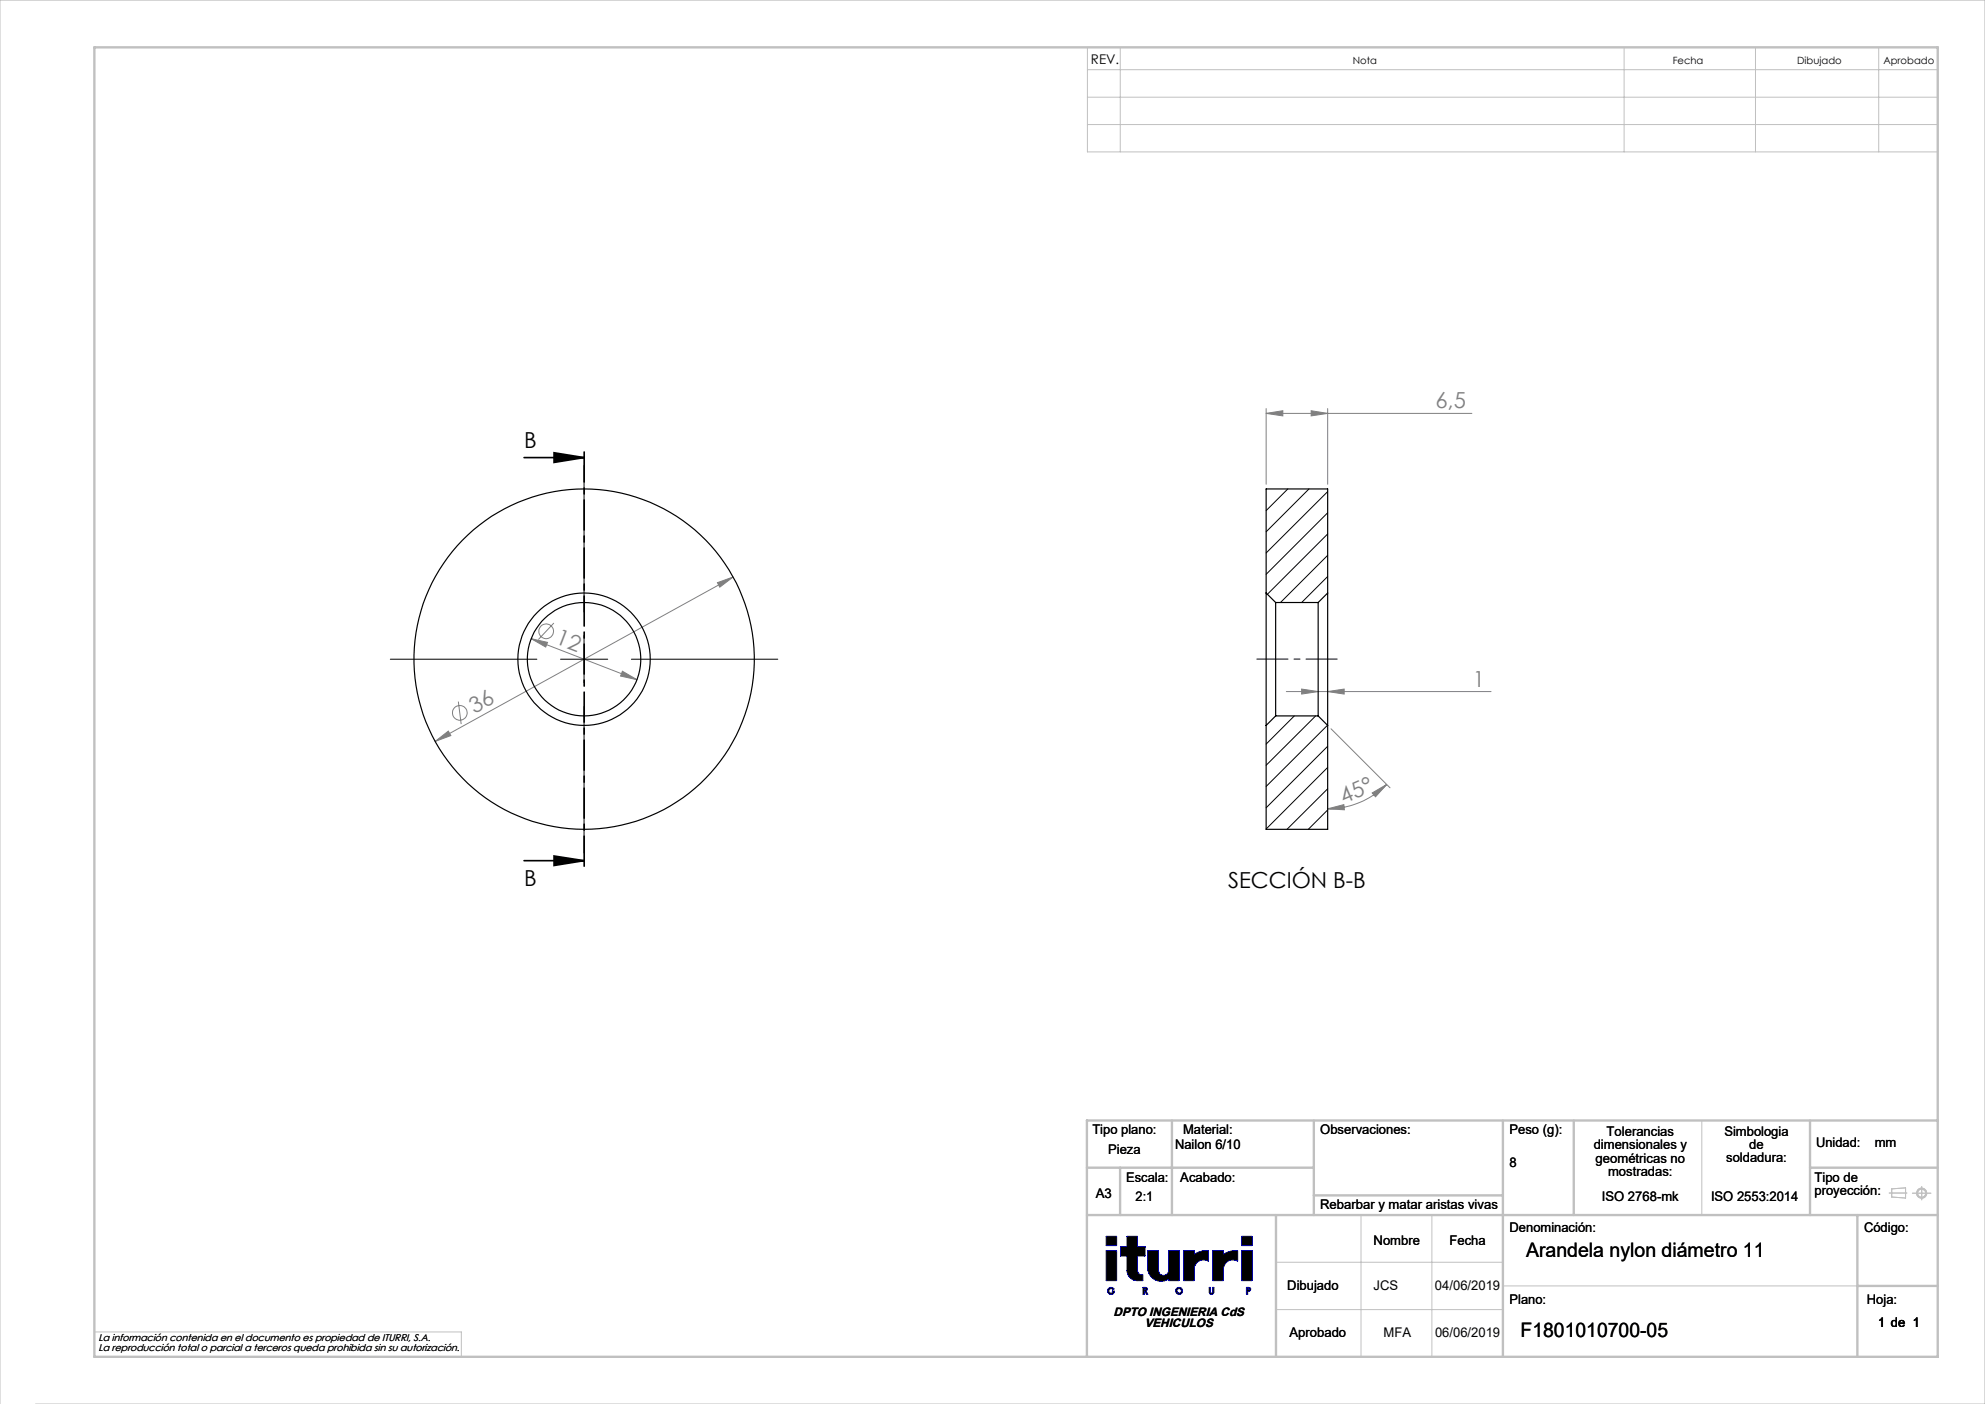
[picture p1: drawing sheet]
<svg xmlns="http://www.w3.org/2000/svg" width="420mm" height="297mm" viewBox="0 0 420 297" stroke-linecap="round" stroke-linejoin="round" font-family="sans-serif">
<g fill="none" stroke="#00f" stroke-width=".21">
<path d="M234.1 264.6h2.2v6.3h-2.2zM234.1 261.5h2.2v2h-2.2zM234.5 272.7a.74 .74 0 0 1 1.2 0h-.3a.5 .5 0 0 0-.7 .1 .5 .5 0 0 0 .1 .7 .5 .5 0 0 0 .7-.1h-.1v-.3h.4a.72 .72 0 0 1-1 .7 .72 .72 0 0 1-.3-1.1zM240.7 268.7v.1a.89 .89 0 0 0 1.1 .9v1.2h-1.1a2.17 2.17 0 0 1-2.2-2.2v-3h-1.4v-2h1.4v-2.2h2.2v2.2h1.6v2h-1.6v3.2M241.9 272.3l.7 .1a.34 .34 0 0 1 .1 .4 .34 .34 0 0 1-.3 .2l.5 .8h-.3l-.4-.8-.1 .8h-.2zM242.1 272.6h.3l.1 .1-.4 .1zM242.9 264.6h2.2v4.1a1.11 1.11 0 0 0 1.1 1.1 1.11 1.11 0 0 0 1.1-1.1v-4.1h2.2v6.3h-2.2v-.4a2.87 2.87 0 0 1-4.4-1.8zM250.4 264.6h2.3v.8a4.4 4.4 0 0 1 3-.8v2.2a2.02 2.02 0 0 0-3 1.6v2.5h-2.3zM255.9 272.3h.2v1.1a.25 .25 0 0 0 .3 .2 .25 .25 0 0 0 .2-.3v-1h.2v1.2a.48 .48 0 0 1-.5 .3 .48 .48 0 0 1-.4-.5zM256.6 264.6h2.2v.8a4.4 4.4 0 0 1 3.1-.8v2.2a2.02 2.02 0 0 0-3.1 1.6v2.5h-2.2zM262.7 264.6h2.2v6.3h-2.2zM262.7 261.5h2.2v2h-2.2z"/>
<path d="M263.7 272.3l.6 .1a.38 .38 0 0 1 .3 .4 .38 .38 0 0 1-.3 .3h-.3v.7h-.3zM264 272.6l.4 .1-.4 .2z"/>
<circle cx="249.5" cy="273.1" r=".49"/>
<circle cx="249.5" cy="273.1" r=".73"/>
</g>
<g fill="none" stroke="#c0c0c0" stroke-width=".21">
<path d="M230.1 10h179.9v22.1h-179.9zM230.1 14.7h179.9M237 10v22.1M343.6 10v22.1M371.4 10v22.1M397.5 10v22.1M230.1 20.6h179.9M230.1 26.3h179.9M360.1 237v20M288 257v30M303 257v30M399.7 252.4h3.8"/>
<path d="M400.3 251.5l2.9-.2v2.1l-2.9-.2zM404.6 252.4h4M406.6 251v2.8M270 267h48M270 277h48M318 272h75M0 297v-297h420v297h-412.5M20 281.8h77.6v5.2"/>
<circle cx="406.6" cy="252.4" r=".86"/>
<circle cx="406.6" cy="252.4" r="1.07"/>
</g>
<g fill="none" stroke="#c0c0c0" stroke-width=".5">
<path d="M20 10h390v277h-390zM248 237v20M278 237v20M318 237v50M333 237v20M383 237v20M410 237h-180v50M230 257h180M230 247h48M237 247v10M270 257v30M278 252.9h40"/>
<path d="M383 247h27M393 257v30M393 272h17"/>
</g>
<g fill="#000">
<path d="M234.1 261.5v2h2.2v-2zM234.1 264.6v6.3h2.2v-6.3zM238.5 261.5v2.2h-1.4v2h1.4v3.3l.5 1.1 1 .7 1.8 .1v-1.2l-.7-.1-.4-.5v-3.4h1.6v-2h-1.6v-2.2zM250.4 264.6v6.3h2.3v-2.7l.1-.5 .5-.7 .8-.4 1-.1 .6 .3v-2.2l-1.4 .1-.7 .2-.9 .5v-.8zM256.6 264.6v6.3h2.2v-2.7l.2-.5 .5-.7 .8-.4 .7-.1 .9 .3v-2.2l-1.5 .1-1.6 .7v-.8zM262.7 261.5v2h2.2v-2zM262.7 264.6v6.3h2.2v-6.3zM234.6 272.6l-.2 .4 .1 .5 .4 .3 .6-.1 .3-.6h-.4v.3h.1l-.5 .2-.3-.2-.1-.4 .3-.4 .8 .1-.5-.4zM241.9 272.3v1.5h.2v-.8l.5 .8h.3l-.5-.8 .3-.1v-.4l-.2-.2zM242.1 272.6h.4v.2h-.4zM248.8 273.1a.74 .74 0 0 0 1.4 0 .74 .74 0 0 0-1.4 0zM249 273.1a.5 .5 0 0 1 1 0 .5 .5 0 0 1-1 0zM255.9 272.3v1.2l.1 .2 .5 .1 .3-.4v-1.1h-.2v1.1l-.2 .2-.3-.2v-1.1zM263.7 272.3v1.5h.3v-.7l.5-.1 .1-.4-.3-.3zM264 272.6h.3l.1 .2-.4 .1zM242.9 264.6v4.2a2.82 2.82 0 0 0 4.4 1.7v.4h2.2v-6.3h-2.2v4.2l-.3 .7-.6 .3-.9-.2-.4-.6v-4.4z" fill-rule="evenodd"/>
<path d="M234.1 261.5v2h2.2v-2zM234.1 264.6v6.3h2.2v-6.3zM238.5 261.5v2.2h-1.4v2h1.4v3.3l.5 1.1 1 .7 1.8 .1v-1.2l-.7-.1-.4-.5v-3.4h1.6v-2h-1.6v-2.2zM250.4 264.6v6.3h2.3v-2.7l.1-.5 .5-.7 .8-.4 1-.1 .6 .3v-2.2l-1.4 .1-.7 .2-.9 .5v-.8zM256.6 264.6v6.3h2.2v-2.7l.2-.5 .5-.7 .8-.4 .7-.1 .9 .3v-2.2l-1.5 .1-1.6 .7v-.8zM262.7 261.5v2h2.2v-2zM262.7 264.6v6.3h2.2v-6.3zM234.6 272.6l-.2 .4 .1 .5 .4 .3 .6-.1 .3-.6h-.4v.3h.1l-.5 .2-.3-.2-.1-.4 .3-.4 .8 .1-.5-.4zM241.9 272.3v1.5h.2v-.8l.5 .8h.3l-.5-.8 .3-.1v-.4l-.2-.2zM242.1 272.6h.4v.2h-.4zM248.8 273.1a.74 .74 0 0 0 1.4 0 .74 .74 0 0 0-1.4 0zM249 273.1a.5 .5 0 0 1 1 0 .5 .5 0 0 1-1 0zM255.9 272.3v1.2l.1 .2 .5 .1 .3-.4v-1.1h-.2v1.1l-.2 .2-.3-.2v-1.1zM263.7 272.3v1.5h.3v-.7l.5-.1 .1-.4-.3-.3zM264 272.6h.3l.1 .2-.4 .1zM242.9 264.6v4.2a2.82 2.82 0 0 0 4.4 1.7v.4h2.2v-6.3h-2.2v4.2l-.3 .7-.6 .3-.9-.2-.4-.6v-4.4z" fill-rule="evenodd"/>
</g>
<g fill="none" stroke="#808080" stroke-width=".21">
<path d="M267.9 87.5l3.5-.6v1.1zM267.9 86.4v16M267.9 87.5h43.5M277.4 86.9l3.5 .6-3.5 .5zM280.9 86.4v16M112.4 135.1l22.4 8.7M112.4 135.1l3.5 .8-.4 1zM117.2 131.8l-3.3 3.5M151.8 123.3l3.3-1.2-2.8 2.1zM155.1 122.1l-63 34.7M92.1 156.8l2.8-2.1 .5 .9zM97 148.4l.6 4.8"/>
<path d="M131.7 142l3.1 1.8-3.5-.8zM272.2 146.3h43.3M275.4 145.8l3.5 .5-3.5 .5zM280.9 146.3l3.5-.5v1zM281.6 154.2l12.5 12.4M280.9 171.1l3.4-.9 .1 1.1zM290.3 167.7l3.1-1.8-2.4 2.7zM293.4 165.9a17.7 17.7 0 0 1-12.5 5.2"/>
<circle cx="115.6" cy="133.5" r="1.55"/>
<circle cx="97.3" cy="150.8" r="1.56"/>
</g>
<path d="M110.9 96.8h12.7M117.2 95.8l6.4 1-6.4 1zM110.9 182.1h12.7M117.2 181.1l6.4 1-6.4 1z" fill="none" stroke="#000" stroke-width=".35"/>
<path d="M265.9 139.4h17" fill="none" stroke="#000" stroke-width=".21" stroke-dasharray="15.2 1.3 1.3 1.3" stroke-dashoffset="8.6"/>
<path d="M123.6 94.8v89.3" fill="none" stroke="#000" stroke-width=".35" stroke-dasharray="6.3 1.3 1.3 1.3" stroke-dashoffset="-.8"/>
<path d="M123.6 98.5v30.9M82.6 139.4h31M118.6 139.4h10M123.6 134.4v10M133.6 139.4h31M123.6 149.4v31" fill="none" stroke="#000" stroke-width=".21"/>
<path d="M117.2 95.8l6.4 1-6.4 1zM117.2 181.1l6.4 1-6.4 1z" fill="#000"/>
<g fill="#808080">
<path d="M131.7 142l-.4 1 3.5 .8zM112.4 135.1l3.1 1.8 .4-1z"/>
<path d="M275.4 145.8l3.5 .5-3.5 .5zM280.9 146.3l3.5-.5v1z"/>
<path d="M280.9 171.1l3.4-.9 .1 1.1zM290.3 167.7l3.1-1.8-2.4 2.7z"/>
<path d="M151.8 123.3l.5 .9 2.8-2.1zM92.1 156.8l3.3-1.2-.5-.9z"/>
<path d="M267.9 87.5l3.5-.6v1.1zM277.4 86.9l3.5 .6-3.5 .5z"/>
</g>
<g fill="none" stroke="#000" stroke-width=".25">
<path d="M267.9 125.4v28.1M267.9 125.4v-22h13v22M267.9 125.4l2 2.1M269.9 127.5v23.9M269.9 127.5h9M278.9 127.5v23.9M280.9 125.4v28.1M280.9 125.4l-2 2.1M267.9 153.5v21.9h13v-21.9M269.9 151.4l-2 2.1M269.9 151.4h9M278.9 151.4l2 2.1"/>
<circle cx="123.6" cy="139.4" r="36"/>
<circle cx="123.6" cy="139.4" r="14"/>
<circle cx="123.6" cy="139.4" r="12"/>
</g>
<g fill="none" stroke="#000" stroke-width=".21">
<path d="M268 103.4l-.1 .1M272.5 103.4l-4.6 4.6M277 103.4l-9.1 9.1M280.9 104l-13 13M280.9 108.5l-13 13M280.9 113l-12.7 12.7M280.9 117.5l-10 10M280.9 122l-5.5 5.5M273.9 151.4l-6 6M278.4 151.4l-10.5 10.5M280.9 153.4l-13 13M280.9 157.9l-13 13"/>
<path d="M280.9 162.3l-13 13.1M280.9 166.9l-8.6 8.5M280.9 171.3l-4.1 4.1"/>
</g>
<g font-size="4.7" fill="#808080">
<text x="303.7" y="86.4">6,5</text>
<text x="117.4" y="136" transform="rotate(21 117.4 136)">12</text>
<text x="311.6" y="145.3">1</text>
<text x="100.4" y="151" transform="rotate(-29 100.4 151)">36</text>
<text x="284.4" y="170.1" transform="rotate(-24 284.4 170.1)">45°</text>
</g>
<g font-size="4.7">
<text x="110.9" y="94.7">B</text>
<text x="110.9" y="187.4">B</text>
<text x="259.8" y="187.9">SECCIÓN B-B</text>
</g>
<g font-size="4.2">
<text x="322.9" y="265.9">Arandela nylon diámetro 11</text>
<text x="321.7" y="282.8">F1801010700-05</text>
</g>
<g font-size="2.8">
<text x="230.8" y="13.6">REV.</text>
<text x="231.1" y="239.9">Tipo plano:</text>
<text x="250.3" y="239.9">Material:</text>
<text x="279.3" y="239.9">Observaciones:</text>
<text x="319.4" y="239.9">Peso (g):</text>
<text x="234.5" y="244.1">Pieza</text>
<text x="248.6" y="243">Nailon 6/10</text>
<text x="337.2" y="243.1">dimensionales y</text>
<text x="337.6" y="246">geométricas no</text>
<text x="339.9" y="240.3">Tolerancias</text>
<text x="364.9" y="240.2">Simbologia</text>
<text x="365.3" y="245.9">soldadura:</text>
<text x="370.1" y="243">de</text>
<text x="384.2" y="242.7">Unidad:</text>
<text x="396.7" y="242.7">mm</text>
<text x="238.3" y="250">Escala:</text>
<text x="249.7" y="250">Acabado:</text>
<text x="319.4" y="246.9">8</text>
<text x="340.2" y="248.8">mostradas:</text>
<text x="383.9" y="250">Tipo de</text>
<text x="231.9" y="253.4">A3</text>
<text x="240.3" y="254">2:1</text>
<text x="279.3" y="255.7">Rebarbar y matar aristas vivas</text>
<text x="338.9" y="254">ISO 2768-mk</text>
<text x="362" y="254">ISO 2553:2014</text>
<text x="383.9" y="252.8">proyección:</text>
<text x="290.6" y="263.3">Nombre</text>
<text x="306.7" y="263.3">Fecha</text>
<text x="319.4" y="260.6">Denominación:</text>
<text x="394.4" y="260.6">Código:</text>
<text x="272.4" y="273">Dibujado</text>
<text x="290.6" y="273">JCS</text>
<text x="303.6" y="273">04/06/2019</text>
<text x="319.4" y="275.8">Plano:</text>
<text x="395" y="275.8">Hoja:</text>
<text x="397.4" y="280.6">1 de 1</text>
<text x="272.8" y="282.8">Aprobado</text>
<text x="292.7" y="282.8">MFA</text>
<text x="303.6" y="282.8">06/06/2019</text>
</g>
<g font-size="2.6">
<text x="235.6" y="278.3">DPTO INGENIERIA CdS</text>
<text x="242.2" y="280.8">VEHICULOS</text>
</g>
<g font-size="2.1">
<text x="286.2" y="13.6">Nota</text>
<text x="353.9" y="13.6">Fecha</text>
<text x="380.3" y="13.6">Dibujado</text>
<text x="398.5" y="13.6">Aprobado</text>
<text x="20.8" y="283.7">La información contenida en el documento es propiedad de ITURRI, S.A.</text>
<text x="20.8" y="285.7">La reproducción total o parcial a terceros queda prohibida sin su autorización.</text>
</g>
</svg>
